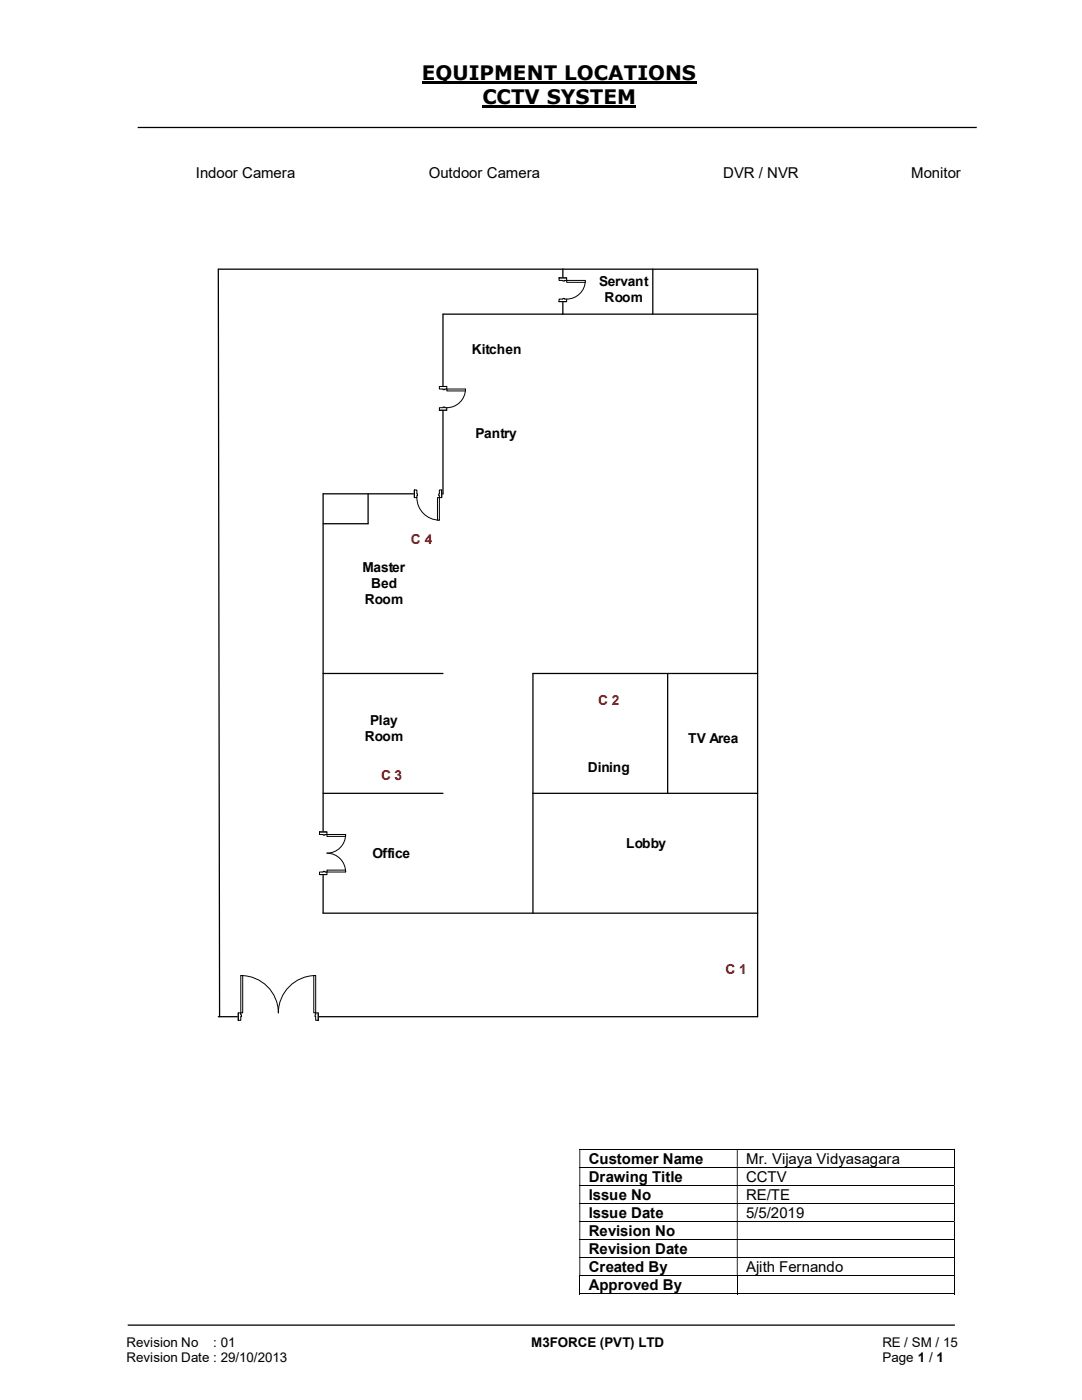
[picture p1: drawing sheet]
<svg xmlns="http://www.w3.org/2000/svg" width="216mm" height="279mm" viewBox="0 0 216 279" stroke-linecap="round" stroke-linejoin="round" font-family="sans-serif">
<path d="M84.2 16.5h54.8M96.3 21.3h30.7" fill="none" stroke="#000" stroke-width=".42"/>
<path d="M27.5 25.4h167.4M112.3 53.7v9M130.3 53.7v9M151.2 62.7h-62.8v35.9h-23.9v83.6h86.7M73.4 98.6v5.9h-8.9M64.5 134.4h23.9M133.2 134.4v23.9M151.2 134.4h-44.9v47.8M64.5 158.3h23.9M106.3 158.3h44.9M43.6 202.9h107.6v-149.2h-107.6l.2 149.2M25.5 264.5h165" fill="none" stroke="#000" stroke-width=".25"/>
<g fill="none" stroke="#000" stroke-width=".2">
<path d="M115.6 229.4h74.8M115.6 233h74.8M115.6 236.6h74.8M190.5 229.4v3.5M190.5 233v3.5M190.5 236.7v3.4M115.6 240.2h74.8M115.6 243.8h74.8M115.6 247.4h74.8M115.6 251h74.8M115.6 254.6h74.8M115.6 258.2h31.4"/>
<path d="M115.7 254.7v3.6M147.1 254.7v3.6M147.2 258.2h43.2M190.5 240.2v3.5M190.5 243.8v3.5M190.5 247.5v3.4M190.5 251.1v3.5M190.5 254.7v3.6"/>
</g>
<g fill="#000">
<path d="M190.4 229.3h.1v.1h-.1zM115.6 229.4h.2v3.5h-.2zM147 229.4h.2v3.5h-.2z" fill-rule="evenodd"/>
<path d="M190.4 232.9h.1v.1h-.1zM115.6 233h.2v3.5h-.2zM147 233h.2v3.5h-.2z" fill-rule="evenodd"/>
<path d="M190.4 236.5h.1v.2h-.1zM115.6 236.7h.2v3.4h-.2zM147 236.7h.2v3.4h-.2z" fill-rule="evenodd"/>
<path d="M190.4 240.1h.1v.1h-.1zM115.6 240.2h.2v3.5h-.2zM147 240.2h.2v3.5h-.2z" fill-rule="evenodd"/>
<path d="M190.4 243.7h.1v.1h-.1zM115.6 243.8h.2v3.5h-.2zM147 243.8h.2v3.5h-.2z" fill-rule="evenodd"/>
<path d="M190.4 247.3h.1v.2h-.1zM115.6 247.5h.2v3.4h-.2zM147 247.5h.2v3.4h-.2z" fill-rule="evenodd"/>
<path d="M190.4 250.9h.1v.2h-.1zM115.6 251.1h.2v3.5h-.2zM147 251.1h.2v3.5h-.2z" fill-rule="evenodd"/>
</g>
<path d="M190.4 254.6h.1v.1h-.1zM190.4 258.1h.1v.2h-.1z" fill="#000"/>
<path d="M87.6 77.1h1.6v4.8h-1.6z" fill-rule="evenodd" fill="#fff"/>
<path d="M87.6 77.1h1.6v4.8h-1.6z" fill="none" stroke="#fff" stroke-width=".2"/>
<path d="M87.7 77.1h1.5v.5h-1.5zM87.7 81.4v.5h1.5v-.5z" fill-rule="evenodd" fill="#fff"/>
<path d="M88.4 77.6h-.7v-.5h1.5v.5h-.4M88.4 81.4h-.7v.5h1.5v-.5h-.4" fill="none" stroke="#000" stroke-width=".2"/>
<path d="M88.4 77.6h.4v.2h-.4zM88.4 81.2v.2h.4v-.2z" fill-rule="evenodd" fill="#fff"/>
<path d="M87.7 77.1h1.5M88.4 77.6v.2h.4v-.2M92.9 77.6a3.7 3.7 0 0 1-3.7 3.8M87.7 81.9h1.5M88.4 81.4v-.2h.4v.2" fill="none" stroke="#000" stroke-width=".2"/>
<path d="M89.2 77.6h3.7v.4h-3.7z" fill="#fff"/>
<path d="M89.2 77.6h3.7v.4h-3.7z" fill="none" stroke="#000" stroke-width=".2"/>
<path d="M111.5 55.5h1.6v4.7h-1.6z" fill-rule="evenodd" fill="#fff"/>
<path d="M111.5 55.5h1.6v4.7h-1.6z" fill="none" stroke="#fff" stroke-width=".2"/>
<path d="M111.5 55.5h1.6v.5h-1.6zM111.5 59.7v.5h1.6v-.5z" fill-rule="evenodd" fill="#fff"/>
<path d="M112.3 56h-.8v-.5h1.6v.5h-.4M112.3 59.7h-.8v.5h1.6v-.5h-.4" fill="none" stroke="#000" stroke-width=".2"/>
<path d="M112.3 56h.4v.1h-.4zM112.3 59.6v.1h.4v-.1z" fill-rule="evenodd" fill="#fff"/>
<path d="M111.5 55.5h1.6M112.3 56v.1h.4v-.1M112.3 59.7v-.1h.4v.1M116.8 56a3.7 3.7 0 0 1-3.7 3.7M111.5 60.2h1.6" fill="none" stroke="#000" stroke-width=".2"/>
<path d="M113.1 56h3.7v.3h-3.7z" fill="#fff"/>
<path d="M113.1 56h3.7v.3h-3.7z" fill="none" stroke="#000" stroke-width=".2"/>
<path d="M82.7 97.7h5.4v1.7h-5.4z" fill="#fff"/>
<path d="M82.7 97.7h5.4v1.7h-5.4z" fill="none" stroke="#fff" stroke-width=".2"/>
<path d="M87.7 97.8h.4v1.5h-.4zM82.7 97.8v1.5h.5v-1.5z" fill-rule="evenodd" fill="#fff"/>
<path d="M83.2 98.6v-.8h-.5v1.5h.5v-.4M87.7 98.6v-.8h.4v1.5h-.4v-.4" fill="none" stroke="#000" stroke-width=".2"/>
<path d="M87.5 98.6h.2v.3h-.2zM83.2 98.6v.3h.1v-.3z" fill-rule="evenodd" fill="#fff"/>
<path d="M82.7 97.8v1.5M83.2 98.6h.1v.3h-.1M83.2 99.3a4.5 4.5 0 0 0 4.5 4.5M87.7 98.6h-.2v.3h.2M88.1 97.8v1.5" fill="none" stroke="#000" stroke-width=".2"/>
<path d="M87.3 99.3h.4v4.5h-.4z" fill-rule="evenodd" fill="#fff"/>
<path d="M87.3 99.3h.4v4.5h-.4z" fill="none" stroke="#000" stroke-width=".2"/>
<path d="M63.7 166h1.6v8.5h-1.6z" fill-rule="evenodd" fill="#fff"/>
<path d="M63.7 166h1.6v8.5h-1.6z" fill="none" stroke="#fff" stroke-width=".2"/>
<path d="M63.8 174v.5h1.4v-.5zM63.8 166h1.4v.5h-1.4z" fill-rule="evenodd" fill="#fff"/>
<path d="M64.5 174h-.7v.5h1.4v-.5h-.3M64.5 166.5h-.7v-.5h1.4v.5h-.3" fill="none" stroke="#000" stroke-width=".2"/>
<path d="M64.5 173.9v.1h.4v-.1zM64.5 166.5h.4v.2h-.4z" fill-rule="evenodd" fill="#fff"/>
<path d="M63.8 174.5h1.4M63.8 166h1.4M64.5 174v-.1h.4v.1M64.5 166.5v.2h.4v-.2M69 166.5a3.7 3.7 0 0 1-3.8 3.8 3.7 3.7 0 0 1 3.8 3.7" fill="none" stroke="#000" stroke-width=".2"/>
<path d="M65.2 166.5h3.8v.4h-3.8z" fill="#fff"/>
<path d="M65.2 166.5h3.8v.4h-3.8z" fill="none" stroke="#000" stroke-width=".2"/>
<path d="M65.2 173.7h3.8v.3h-3.8z" fill="#fff"/>
<path d="M65.2 173.7h3.8v.3h-3.8z" fill="none" stroke="#000" stroke-width=".2"/>
<path d="M47.5 202.1h16v1.6h-16z" fill="#fff"/>
<path d="M47.5 202.1h16v1.6h-16z" fill="none" stroke="#fff" stroke-width=".2"/>
<path d="M63 202.1v1.5h.5v-1.5zM47.5 202.1h.5v1.5h-.5z" fill-rule="evenodd" fill="#fff"/>
<path d="M48 202.5v-.4h-.5v1.5h.5v-.7M63 202.5v-.4h.5v1.5h-.5v-.7" fill="none" stroke="#000" stroke-width=".2"/>
<path d="M62.9 202.5v.4h.1v-.4zM48 202.5h.2v.4h-.2z" fill-rule="evenodd" fill="#fff"/>
<path d="M48 194.7a7.5 7.5 0 0 1 7.5 7.4 7.5 7.5 0 0 1 7.5-7.4M47.5 202.1v1.5M48 202.5h.2v.4h-.2M63 202.5h-.1v.4h.1M63.5 202.1v1.5" fill="none" stroke="#000" stroke-width=".2"/>
<path d="M48 194.7h.4v7.4h-.4z" fill-rule="evenodd" fill="#fff"/>
<path d="M48 194.7h.4v7.4h-.4z" fill="none" stroke="#000" stroke-width=".2"/>
<path d="M62.6 194.7h.4v7.4h-.4z" fill-rule="evenodd" fill="#fff"/>
<path d="M62.6 194.7h.4v7.4h-.4z" fill="none" stroke="#000" stroke-width=".2"/>
<g font-size="4">
<text x="84.2" y="16">EQUIPMENT LOCATIONS</text>
<text x="96.3" y="20.8">CCTV SYSTEM</text>
</g>
<g font-size="3">
<text x="39.1" y="35.5">Indoor Camera</text>
<text x="85.6" y="35.5">Outdoor Camera</text>
<text x="144.3" y="35.5">DVR / NVR</text>
<text x="181.8" y="35.5">Monitor</text>
<text x="117.5" y="232.2">Customer Name</text>
<text x="148.9" y="232.2">Mr. Vijaya Vidyasagara</text>
<text x="117.5" y="235.8">Drawing Title</text>
<text x="117.5" y="239.5">Issue No</text>
<text x="148.9" y="235.8">CCTV</text>
<text x="148.9" y="239.5">RE/TE</text>
<text x="117.5" y="243">Issue Date</text>
<text x="148.9" y="243">5/5/2019</text>
<text x="117.5" y="246.7">Revision No</text>
<text x="117.5" y="250.3">Revision Date</text>
<text x="117.5" y="253.9">Created By</text>
<text x="117.5" y="257.5">Approved By</text>
<text x="148.9" y="253.9">Ajith Fernando</text>
</g>
<g font-size="2.7">
<text x="119.6" y="57">Servant</text>
<text x="120.7" y="60.2">Room</text>
<text x="94.2" y="70.6">Kitchen</text>
<text x="94.9" y="87.5">Pantry</text>
<text x="72.3" y="114.2">Master</text>
<text x="74.1" y="117.4">Bed</text>
<text x="72.8" y="120.6">Room</text>
<text x="72.8" y="147.9">Room</text>
<text x="73.9" y="144.7">Play</text>
<text x="137.3" y="148.3">TV Area</text>
<text x="117.3" y="154">Dining</text>
<text x="74.3" y="171.2">Office</text>
<text x="124.9" y="169.2">Lobby</text>
<text x="25.2" y="268.8">Revision No</text>
<text x="42.6" y="268.8">: 01</text>
<text x="106" y="268.8">M3FORCE (PVT) LTD</text>
<text x="176.1" y="268.8">RE / SM / 15</text>
<text x="25.2" y="271.8">Revision Date : 29/10/2013</text>
<text x="176.1" y="271.8">Page 1 / 1</text>
</g>
<g font-size="2.7" fill="#c00000">
<text x="82" y="108.5">C 4</text>
<text x="119.3" y="140.7">C 2</text>
<text x="76" y="155.7">C 3</text>
<text x="144.7" y="194.5">C 1</text>
</g>
</svg>
